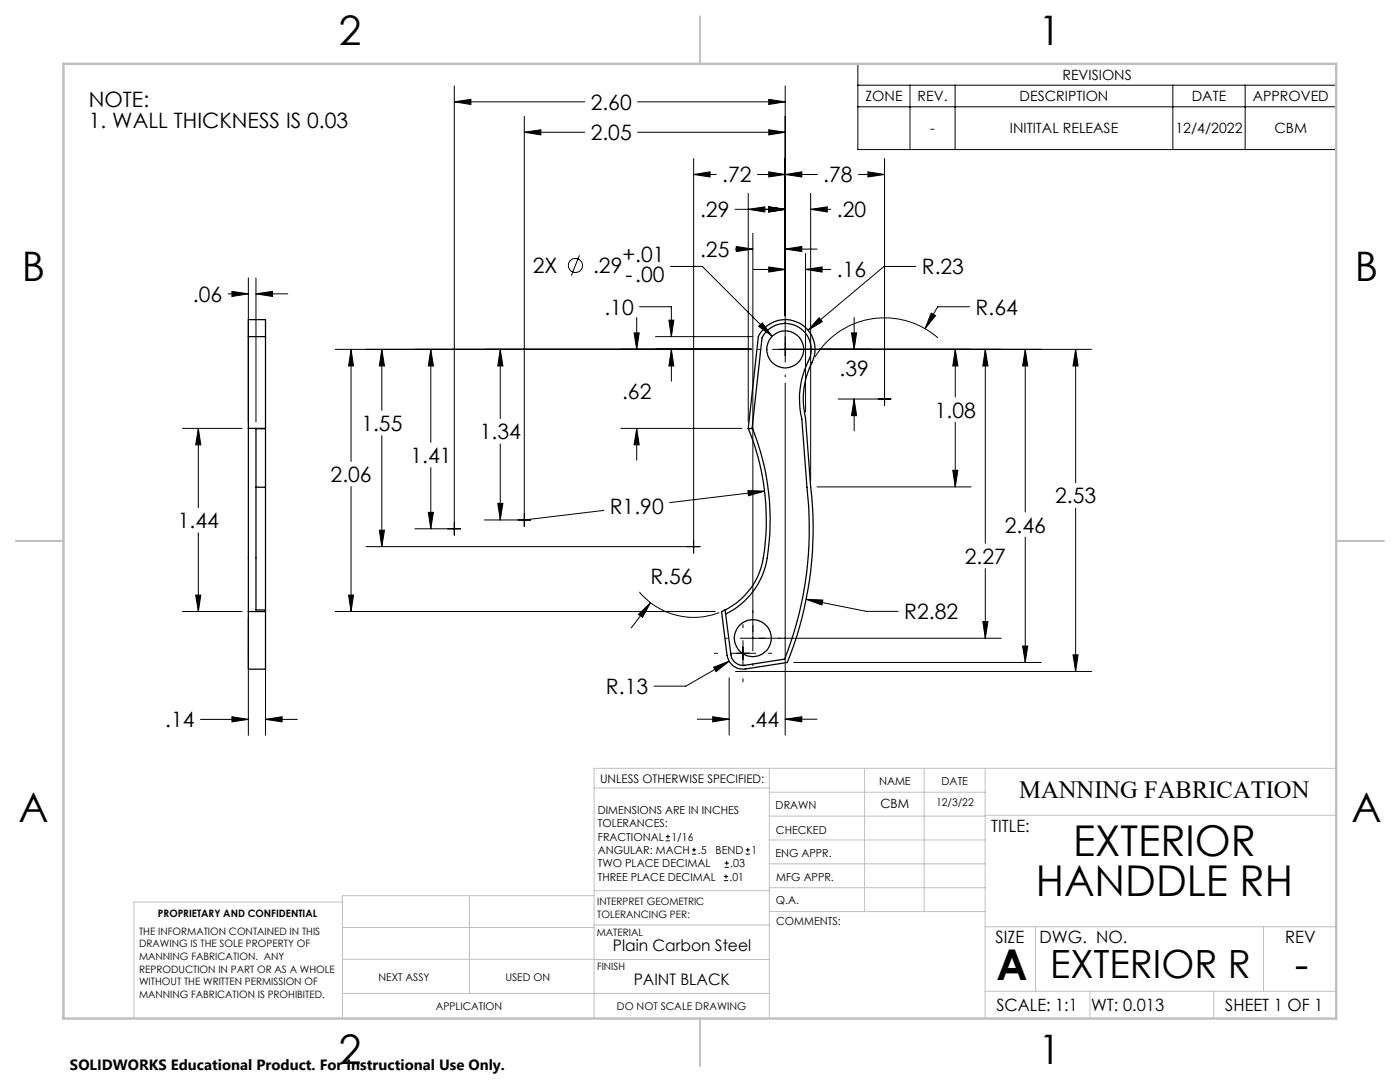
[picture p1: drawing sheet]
<svg xmlns="http://www.w3.org/2000/svg" width="279mm" height="216mm" viewBox="0 0 279 216" stroke-linecap="round" stroke-linejoin="round" font-family="sans-serif">
<g fill="none" stroke="#000" stroke-width=".25">
<path d="M49.6 67.2v-3.4h3.4v3.4M49.6 67.2v18.3M49.6 67.2h3.4M53 67.2v30M49.6 85.5v36.5M49.6 85.5h3.4M51.1 85.5v36.2h1.9M51.1 85.5h1.9M51.1 97.2h1.9M53 97.2v24.5M149.3 85.5l2-18.3a6 6 0 0 1 8.5-2.6 6 6 0 0 1 1.8 8.6 16.3 16.3 0 0 0-.8 10.3l1 13.7a71 71 0 0 1-4.7 35l-8.4 1.3a3.2 3.2 0 0 1-3.6-2.7l-1.1-8.8 .7-.3M149.3 85.5a47.5 47.5 0 0 1 2.7 27.4 14.2 14.2 0 0 1-7.3 8.8"/>
<path d="M149.3 85.5h.9M150.2 85.5l-.1-.1 2-18a5.2 5.2 0 0 1 6.9-2.3 5.2 5.2 0 0 1 2.3 6.9 17.1 17.1 0 0 0-1.3 11.6l1 13.6a71.1 71.1 0 0 1-4.4 34.3l-8 1.3a2.48 2.48 0 0 1-2.7-2.1l-1.2-9M150.2 85.5a48.1 48.1 0 0 1 2.5 27.7 15.2 15.2 0 0 1-7.9 9.3M49.6 122v11.5h3.4v-11.5M49.6 122h3.4M53 121.7v.3"/>
<circle cx="156.7" cy="69.7" r="3.7"/>
<circle cx="150.2" cy="127.3" r="3.7"/>
</g>
<g fill="none" stroke="#000" stroke-width=".2">
<path d="M90.7 17.1v89.7M153.4 19.8l3.3 .5-3.3 .5zM156.7 17.1v55.1M171.2 12.7h95.5v17.1h-95.5zM171.2 17h95.5M181.6 17v12.8M190.6 17v12.8M234.1 17v12.8M248.5 17v12.8M90.7 20.3l3.3-.5v1zM90.7 20.3h26M104.6 26.4l3.3-.5v1z"/>
<path d="M104.6 23.2v81.8M104.6 26.4h12.1M127.2 26.4h29.5M127.2 20.3h29.5M138.4 34.8l3.3-.5v1zM138.4 31.6v78.7M138.4 34.8h4.5M149.3 38.6v45.6M151.2 34.8h11.9M153.4 34.3l3.3 .5-3.3 .5zM153.4 25.9l3.3 .5-3.3 .5zM156.7 34.8l3.3-.5v1z"/>
<path d="M161.8 38.6v57.3M171.2 21.3h95.5M171.3 34.8h5.2M173.2 34.3l3.3 .5-3.3 .5zM176.5 31.6v49.3M45.5 58.6h4.1M46.3 58.1l3.3 .5-3.3 .6zM49.6 55.5v28.7M51.1 58.6l3.3-.5v1.1zM51.1 55.5v28.7M51.1 58.6h6.3M115.6 50.9l-1.6 4.1"/>
<path d="M133.8 53.2h6.4l13.9 13.9M146.7 41.8h10M146.7 49.7h3.5M146.9 49.2l3.3 .5-3.3 .5zM149.3 41.8l3.3-.5v1zM150.2 46.5v83.4M150.4 53.8h6.3M153.4 41.3l3.3 .5-3.3 .5zM153.4 53.3l3.3 .5-3.3 .5zM156.7 49.7l3.3-.5v1zM156.7 49.7h6.4M160.8 53.8l3.3-.5v1z"/>
<path d="M160.8 50.6v31.6M160.8 53.8h5M161.8 41.8l3.3-.5v1zM161.8 41.8h4M182.8 53.2h-6.4l-15.1 12.7M66.9 69.7h83.1M70.1 69.7l.5 3.3h-1zM70.1 69.7v22.4M76.2 69.7l.5 3.3h-1zM76.2 69.7v12.2M86 69.7l.5 3.3h-1zM86 69.7v18.6"/>
<path d="M99.8 69.7l.6 3.3h-1.1zM99.8 69.7v13.8M126.5 66.4h1.1l-.5 3.3zM127.1 63.4v6.3M127.6 61.2h6.4v6M130.8 67.2h19.3M133.5 63.9h1l-.5 3.3zM134 69.7l.5 3.3h-1zM134 69.7v6.4M151.2 69.7h.4M151.4 65.1l.7-.7 2 2.7zM156.7 76.4v70.3"/>
<path d="M156.7 74.8v.4M163.5 63.4l.6 .8-2.8 1.7zM167.3 79.6h10.5M169.9 66.4h1.1l-.5 3.3zM170.5 79.6l.5 3.3h-1.1zM170.5 63.4v6.3M170.5 79.6v6.4M185.8 62.5l.9 .5-2.1 2.6zM187.2 67.4a16.2 16.2 0 0 0-24.6 3.9M190.6 69.7l.6 3.3h-1.1zM190.6 69.7v9.5M193.5 61.2h-6.4l-2.5 4.4"/>
<path d="M196.6 69.7l.6 3.3h-1.1zM196.6 69.7v38.7M204.6 69.7l.5 3.3h-1zM204.6 69.7v32.5M214.7 69.7l.5 3.3h-1.1zM214.7 69.7v26.6M217.8 69.7h-63.6M36.4 85.5h11.9M39.6 85.5l.5 3.3h-1zM39.6 85.5v15.8M70.1 97.1v24.9M76.2 86.9v22.2"/>
<path d="M86 93.3v12.2M99.8 88.6v15.2M123.9 85.5h24.2M127.1 85.5l.5 3.3h-1.1zM127.1 85.5v6.3M149.3 97.9l3.3 .1-3.2 .9zM152.6 98l-19 2.3M163.1 97.2h30.7M190.1 93.8h1.1l-.6 3.4zM190.6 84.3v12.9M39.1 118.7h1l-.5 3.3zM39.6 106.3v15.7"/>
<path d="M69.6 118.7h1l-.5 3.3zM73 109.1h66.7M75.7 105.8h1l-.5 3.3zM82.8 105.5h9.1M85.5 102.2h1l-.5 3.3zM96.7 103.8h9.2M99.3 100.4h1.1l-.6 3.4zM120.5 101.8l-15.9 2M127.6 118.1a14.2 14.2 0 0 0 15.9 4.1M160.9 119.6l3.3 .1-.2 1zM160.9 119.6l12 2.4h6.3M196.6 113.5v13.9"/>
<path d="M204.6 107.2v25M214.7 101.4v32.6M36.4 122h11.9M49.6 123.3v23.4M53 123.3v23.4M66.9 122h75.8M127.4 122.6l2.4-2.3-1.6 2.9zM129.8 120.3l-3.8 5M142.4 133.1l3.1-1.2-2.6 2.1zM142.6 130.4h.6M144.8 127.4h.4M145.5 135.3v11.4"/>
<path d="M145.5 131.9l-8.6 5h-6.4M145.7 130.4h5.1M146.8 134h71M148.3 124.6v.7M148.3 127.8v5.1M148.3 135.4v.7M150.2 132.4v.4M153.4 130.4h.6M158.4 132.2h49.4M196.1 124h1.1l-.6 3.4zM199.8 127.4h-52.1M204.1 128.9h1l-.5 3.3z"/>
<path d="M214.1 130.7h1.1l-.5 3.3zM40 143.5h9.6M46.3 143l3.3 .5-3.3 .5zM53 143.5l3.3-.5v1zM53 143.5h6.3M139.2 143.5h6.3M142.2 143l3.3 .5-3.3 .5zM156.7 143.5l3.3-.5v1zM156.7 143.5h6.4M132.9 167.8h.8M132.9 166.9h.8M133.3 166.5v.9"/>
<path d="M138.1 170.4h.8M138.1 169.6h.8M138.5 169.2v.8M144.5 175.7h.8M144.5 174.9h.8M144.6 173.1h.9M144.6 172.2h.9M144.9 174.5v.8M145 171.8v.8M148.8 170.4h.8M148.8 169.6h.8M149.2 169.2v.8"/>
<circle cx="114.8" cy="53" r="1.41"/>
</g>
<g fill="none" stroke="#c0c0c0" stroke-width=".2">
<path d="M118.6 157.2h34.9M153.5 153.3v49.9M153.5 158.1h43.1M172.5 153.3v28.6M184.4 153.3v28.6M196.6 153.3v49.9M266.7 153.3h-148.1v49.9M68.3 180h-41.6v23.2M93.7 178.7v19.5M118.6 178.7h-50.3v24.5M118.6 177.7h35M153.5 167.6h43.1"/>
<path d="M153.5 162.8h43.1M153.5 172.4h43.1M153.5 177.1h43.1M196.6 162.7h70.1M68.3 198.2h85.2M68.3 191.4l85.2 .1M68.3 185.1h50.3M118.6 184.6h35M153.6 181.9h43M196.6 197.8h70.1M196.6 184.9h70.1M206.7 184.9v12.9"/>
<path d="M217.5 197.8v5.4M242.2 197.8v5.4M252.2 184.9v12.9"/>
</g>
<path d="M139.7 3.2v9.5M3.1 107.9h9.6M266.7 107.9h9.5M139.7 203.2v9.6" fill="none" stroke="#c0c0c0" stroke-width=".25"/>
<path d="M12.7 12.7h254v190.5h-254z" fill="none" stroke="#c0c0c0" stroke-width=".5"/>
<path d="M163.5 63.4l-2.2 2.5 2.8-1.7zM156.7 34.8l3.3-.5v1zM173.2 34.3l3.3 .5-3.3 .5zM169.9 66.4h1.1l-.5 3.3zM170.5 79.6l.5 3.3h-1.1zM126.5 66.4h1.1l-.5 3.3zM127.1 85.5l.5 3.3h-1.1zM153.4 41.3l3.3 .5-3.3 .5zM149.3 41.8l3.3-.5v1zM134 69.7l.5 3.3h-1zM133.5 63.9h1l-.5 3.3zM76.2 69.7l.5 3.3h-1zM75.7 105.8h1l-.5 3.3zM99.8 69.7l.6 3.3h-1.1zM99.3 100.4h1.1l-.6 3.4zM86 69.7l.5 3.3h-1zM85.5 102.2h1l-.5 3.3zM190.6 69.7l.6 3.3h-1.1zM190.1 93.8h1.1l-.6 3.4zM153.4 41.3l3.3 .5-3.3 .5zM161.8 41.8l3.3-.5v1zM153.4 53.3l3.3 .5-3.3 .5zM160.8 53.8l3.3-.5v1zM153.4 34.3l3.3 .5-3.3 .5zM138.4 34.8l3.3-.5v1zM153.4 25.9l3.3 .5-3.3 .5zM104.6 26.4l3.3-.5v1zM153.4 19.8l3.3 .5-3.3 .5zM90.7 20.3l3.3-.5v1zM214.7 69.7l.5 3.3h-1.1zM214.1 130.7h1.1l-.5 3.3zM156.7 143.5l3.3-.5v1zM142.2 143l3.3 .5-3.3 .5zM204.1 128.9h1l-.5 3.3zM204.6 69.7l.5 3.3h-1zM70.1 69.7l.5 3.3h-1zM69.6 118.7h1l-.5 3.3zM142.4 133.1l.5 .9 2.6-2.1zM160.9 119.6l3.1 1.1 .2-1zM185.8 62.5l-1.2 3.1 2.1-2.6zM151.4 65.1l2.7 2-2-2.7zM196.6 69.7l.6 3.3h-1.1zM196.1 124h1.1l-.6 3.4zM156.7 49.7l3.3-.5v1zM146.9 49.2l3.3 .5-3.3 .5zM127.4 122.6l.8 .6 1.6-2.9zM149.3 97.9l.1 1 3.2-.9zM53 143.5l3.3-.5v1zM46.3 143l3.3 .5-3.3 .5zM39.6 85.5l.5 3.3h-1zM39.1 118.7h1l-.5 3.3zM46.3 58.1l3.3 .5-3.3 .6zM51.1 58.6l3.3-.5v1.1z" fill="#000"/>
<g font-size="8.5">
<text x="214.2" y="170.8">EXTERIOR</text>
<text x="206.7" y="178.9">HANDDLE RH</text>
<text x="198.9" y="195.5">A</text>
<text x="258.4" y="195.4">-</text>
</g>
<g font-size="8.1">
<text x="67.6" y="8.9">2</text>
<text x="207.3" y="8.9">1</text>
<text x="4.4" y="56.2">B</text>
<text x="270.4" y="56.2">B</text>
<text x="3.7" y="164.1">A</text>
<text x="269.7" y="164.1">A</text>
<text x="67.6" y="212.4">2</text>
<text x="207.3" y="212.4">1</text>
</g>
<text font-size="7.8" x="209.6" y="195.2">EXTERIOR R</text>
<text font-size="4.9" x="203.4" y="159.3">MANNING FABRICATION</text>
<g font-size="4.2">
<text x="17.7" y="21.4">NOTE:</text>
<text x="117.9" y="21.9">2.60</text>
<text x="17.7" y="25.5">1. WALL THICKNESS IS 0.03</text>
<text x="117.9" y="28">2.05</text>
<text x="144.2" y="36.4">.72</text>
<text x="164.3" y="36.4">.78</text>
<text x="139.7" y="43.4">.29</text>
<text x="167" y="43.4">.20</text>
<text x="124.2" y="52.2">+.01</text>
<text x="139.7" y="51.3">.25</text>
<text x="106.3" y="54.5">2X</text>
<text x="118.4" y="54.5">.29</text>
<text x="124.8" y="56.3">-.00</text>
<text x="167" y="55.4">.16</text>
<text x="184" y="54.8">R.23</text>
<text x="38.5" y="60.2">.06</text>
<text x="120.6" y="62.8">.10</text>
<text x="194.7" y="62.8">R.64</text>
<text x="167.5" y="75.1">.39</text>
<text x="124.1" y="79.7">.62</text>
<text x="186.6" y="83.3">1.08</text>
<text x="72.1" y="86">1.55</text>
<text x="95.8" y="87.6">1.34</text>
<text x="81.9" y="92.4">1.41</text>
<text x="66" y="96.2">2.06</text>
<text x="210.6" y="100.4">2.53</text>
<text x="35.5" y="105.4">1.44</text>
<text x="121.7" y="102.7">R1.90</text>
<text x="200.5" y="106.3">2.46</text>
<text x="192.6" y="112.5">2.27</text>
<text x="129.8" y="116.4">R.56</text>
<text x="180.5" y="123.6">R2.82</text>
<text x="120.9" y="138.5">R.13</text>
<text x="33" y="145.1">.14</text>
<text x="149.6" y="145.1">.44</text>
</g>
<g font-size="3.4">
<text x="197.8" y="166">TITLE:</text>
<text x="198.7" y="188.1">SIZE</text>
<text x="207.5" y="188.1">DWG. NO.</text>
<text x="256.5" y="188.2">REV</text>
<text x="198.8" y="201.7">SCALE: 1:1</text>
<text x="217.7" y="201.8">WT: 0.013</text>
<text x="244.5" y="201.7">SHEET 1 OF 1</text>
</g>
<g font-size="3.2">
<text x="122.3" y="189.8">Plain Carbon Steel</text>
<text x="126.5" y="196.6">PAINT BLACK</text>
</g>
<text font-size="3" x="14" y="213.5">SOLIDWORKS Educational Product. For Instructional Use Only.</text>
<g font-size="2.8">
<text x="212" y="15.9">REVISIONS</text>
<text x="172.7" y="20.2">ZONE</text>
<text x="183.1" y="20.2">REV.</text>
<text x="203.5" y="20.2">DESCRIPTION</text>
<text x="237.8" y="20.2">DATE</text>
<text x="250" y="20.2">APPROVED</text>
<text x="185.7" y="26.6">-</text>
<text x="201.5" y="26.6">INITITAL RELEASE</text>
<text x="234.6" y="26.6">12/4/2022</text>
<text x="254.3" y="26.6">CBM</text>
</g>
<text font-size="2.5" x="175.7" y="161.3">CBM</text>
<text font-size="2.4" x="119.8" y="156.2">UNLESS OTHERWISE SPECIFIED:</text>
<g font-size="2.2">
<text x="154.8" y="161.4">DRAWN</text>
<text x="175.4" y="156.6">NAME</text>
<text x="187.9" y="156.7">DATE</text>
<text x="119.3" y="162.4">DIMENSIONS ARE IN INCHES</text>
<text x="119.3" y="165.1">TOLERANCES:</text>
<text x="119.3" y="167.8">FRACTIONAL</text>
<text x="134" y="167.8">1/16</text>
<text x="154.9" y="166.3">CHECKED</text>
<text x="119.3" y="173.1">TWO PLACE DECIMAL</text>
<text x="119.3" y="170.4">ANGULAR: MACH</text>
<text x="139.2" y="170.4">.5</text>
<text x="142.8" y="170.4">BEND</text>
<text x="145.8" y="173.1">.03</text>
<text x="150" y="170.4">1</text>
<text x="154.8" y="171">ENG APPR.</text>
<text x="119.3" y="175.7">THREE PLACE DECIMAL</text>
<text x="145.6" y="175.7">.01</text>
<text x="154.9" y="175.7">MFG APPR.</text>
<text x="154.9" y="180.4">Q.A.</text>
<text x="154.9" y="184.6">COMMENTS:</text>
</g>
<g font-size="2.1">
<text x="186.8" y="160.7">12/3/22</text>
<text x="75.5" y="195.7">NEXT ASSY</text>
<text x="100.9" y="195.7">USED ON</text>
<text x="86.9" y="201.5">APPLICATION</text>
<text x="123.1" y="201.6">DO NOT SCALE DRAWING</text>
</g>
<g font-size="2">
<text x="31.5" y="182.9">PROPRIETARY AND CONFIDENTIAL</text>
<text x="119.2" y="180.6">INTERPRET GEOMETRIC</text>
<text x="119.2" y="183.1">TOLERANCING PER:</text>
<text x="27.8" y="186.5">THE INFORMATION CONTAINED IN THIS</text>
<text x="27.8" y="189">DRAWING IS THE SOLE PROPERTY OF</text>
<text x="27.8" y="191.6">MANNING FABRICATION. ANY</text>
<text x="119.1" y="186.7">MATERIAL</text>
<text x="27.8" y="194.1">REPRODUCTION IN PART OR AS A WHOLE</text>
<text x="27.8" y="196.6">WITHOUT THE WRITTEN PERMISSION OF</text>
<text x="119.1" y="193.5">FINISH</text>
<text x="27.8" y="199.1">MANNING FABRICATION IS PROHIBITED.</text>
</g>
</svg>
